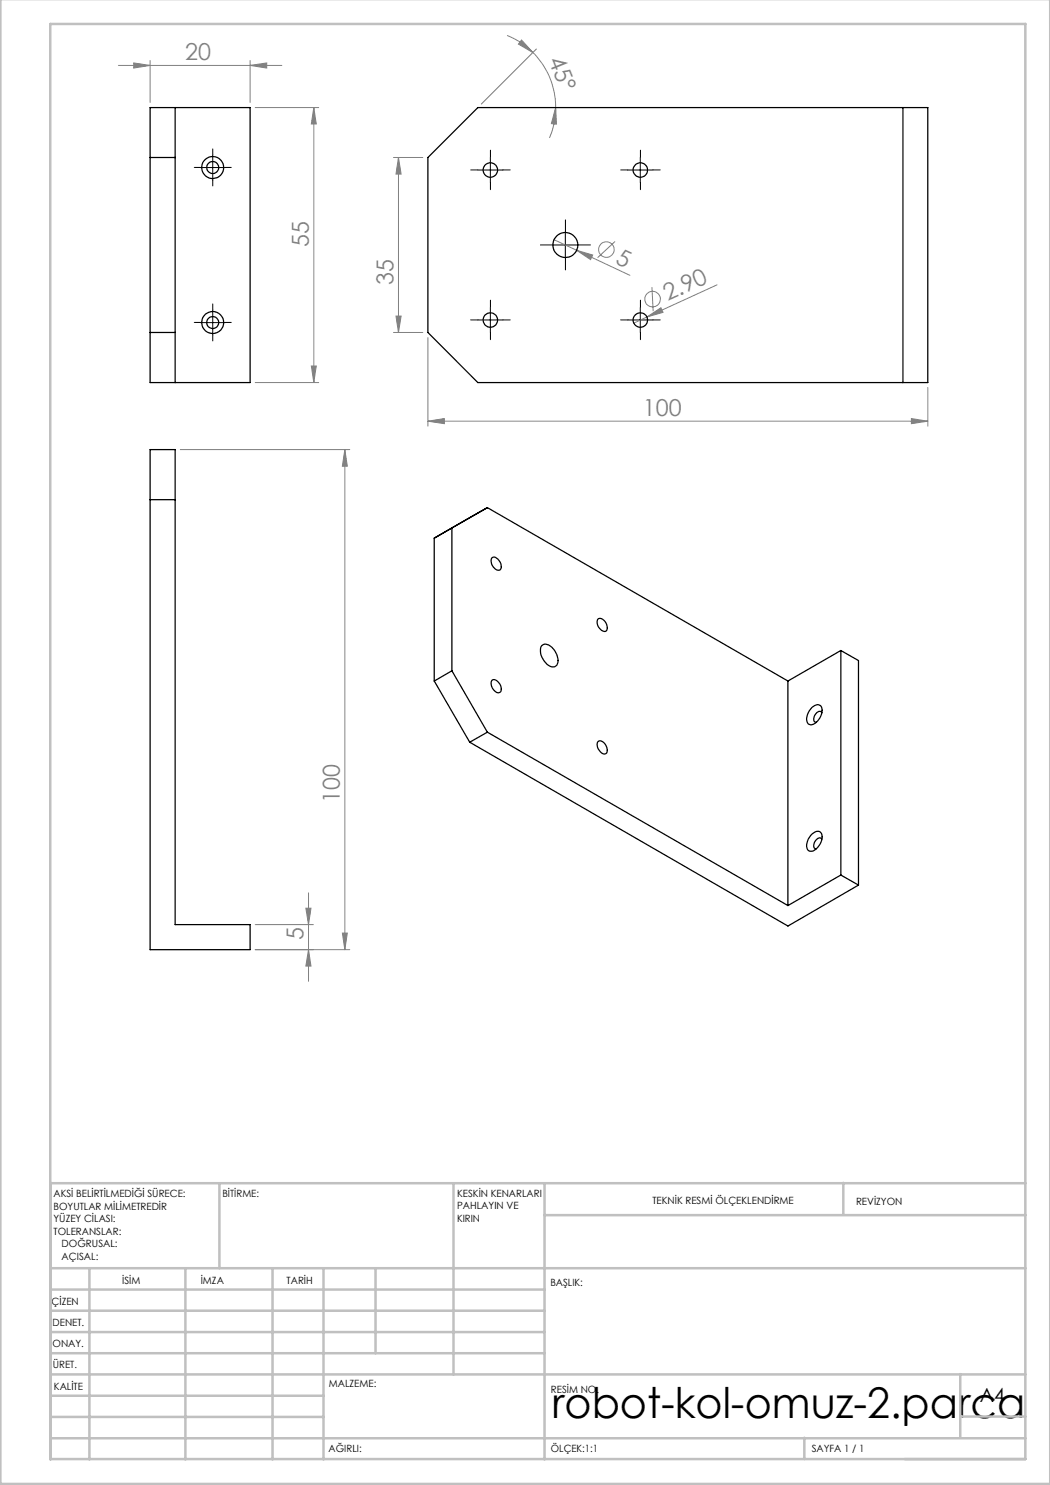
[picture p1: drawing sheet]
<svg xmlns="http://www.w3.org/2000/svg" width="210mm" height="297mm" viewBox="0 0 210 297" stroke-linecap="round" stroke-linejoin="round" font-family="sans-serif">
<g fill="none" stroke="#808080" stroke-width=".2">
<path d="M23.7 13.1h32.7M26.7 12.6l3.3 .5-3.3 .5zM30 12.1v8.4M50 13.1l3.3-.5v1zM50 12.1v8.4M101.4 7.1a14.6 14.6 0 0 1 5.2 3.4M104.3 8l2.3 2.5-2.9-1.7zM106.6 10.5a15.2 15.2 0 0 1 4.5 11M107.3 9.8l-11 11M51 21.5h12.7M62.8 21.5l.5 3.3h-1zM62.8 21.5v55"/>
<path d="M78.7 31.5h5.9M79.7 31.5l.5 3.3h-1zM79.7 31.5v35M111.1 21.5l.2 3.3-1-.1zM111.1 21.5a15 15 0 0 1-1.2 6.1M110.8 47.9l15.2 7.2M115.3 50.1l3.2 .9-.4 .9zM123 48.3l-3.5 3.2M130.4 57.4l.2 4.8M143.4 57l-14 6.4M51 76.5h12.7M62.3 73.2h1l-.5 3.3z"/>
<path d="M78.7 66.5h5.9M79.2 63.2h1l-.5 3.3zM85.6 67.5v17.7M129.4 63.4l2.8-1.8 .4 .9zM129.4 63.4l-2.6 1.2M185.6 77.5v7.7M36.1 89.9h33.9M69 89.9l.5 3.3h-1zM69 89.9v100M85.6 84.2l3.3-.5v1zM85.6 84.2h100M182.3 83.7l3.3 .5-3.3 .5z"/>
<path d="M61.7 178.6v17.7M51 189.9h19M51 184.9h11.7M61.2 181.6h1l-.5 3.3zM61.7 189.9l.5 3.3h-1zM68.5 186.6h1l-.5 3.3z"/>
<circle cx="121.3" cy="49.9" r="1.56"/>
<circle cx="130.5" cy="59.8" r="1.55"/>
</g>
<g fill="none" stroke="#000" stroke-width=".2" stroke-dasharray="15.2 1.3 1.3 1.3">
<path d="M40.1 33.5h-1.2M42.6 31v-1.2M42.6 36v1.2M45.1 33.5h1.2M95.6 34h-1.5M98.1 31.5v-1.5M98.1 36.5v1.4M100.6 34h1.4M125.6 34h-1.5M128.1 31.5v-1.5M128.1 36.5v1.4M130.6 34h1.4"/>
<path d="M110.6 49h-2.5M113.1 46.5v-2.5M113.1 51.5v2.5M115.6 49h2.5M40.1 64.5h-1.2M42.6 62v-1.2M42.6 67v1.2M45.1 64.5h1.2M95.6 64h-1.5M98.1 61.5v-1.5M98.1 66.5v1.4M100.6 64h1.4"/>
<path d="M125.6 64h-1.5M128.1 61.5v-1.5M128.1 66.5v1.4M130.6 64h1.4"/>
</g>
<g fill="none" stroke="#000" stroke-width=".2">
<path d="M40 33.5h5M42.5 31v5M95.6 34h5M98.1 31.5v5M125.6 34h5M128.1 31.5v5M110.6 49h5M113.1 46.5v5M40 64.5h5M42.5 62v5M95.6 64h5M98.1 61.5v5"/>
<path d="M125.6 64h5M128.1 61.5v5"/>
</g>
<g fill="none" stroke="#c0c0c0" stroke-width=".5">
<path d="M.1 -.1v296.9h209.9v-296.9M10.1 4.8h195v287h-195zM43.9 236.6v17M90.7 236.6v38.3M108.9 236.6v55.3M168.7 236.6v6.3M205.1 236.6h-195v55.3M10.1 253.6h195M10.1 257.9h98.8M17.9 253.6v38.3M37.1 253.6v38.3M54.5 253.6v38.3"/>
<path d="M64.7 253.6v38.3M75.1 253.6v17M108.9 243h96.2M10.1 270.6h98.8M10.1 266.4h98.8M10.1 262.1h98.8M10.1 279.1h54.6M10.1 274.9h195M192.1 274.8v12.7M10.1 287.7h195M10.1 283.4h54.6M160.9 287.5v4.3"/>
<path d="M192.1 283.3h13"/>
</g>
<g fill="#808080">
<path d="M129.4 63.4l2.8-1.8 .4 .9z"/>
<path d="M115.3 50.1l3.2 .9-.4 .9z"/>
<path d="M111.1 21.5l.2 3.3-1-.1zM104.3 8l2.3 2.5-2.9-1.7z"/>
<path d="M50 13.1l3.3-.5v1zM26.7 12.6l3.3 .5-3.3 .5z"/>
<path d="M85.6 84.2l3.3-.5v1zM182.3 83.7l3.3 .5-3.3 .5z"/>
<path d="M62.8 21.5l.5 3.3h-1zM62.3 73.2h1l-.5 3.3zM79.7 31.5l.5 3.3h-1zM79.2 63.2h1l-.5 3.3zM69 89.9l.5 3.3h-1zM68.5 186.6h1l-.5 3.3zM61.2 181.6h1l-.5 3.3zM61.7 189.9l.5 3.3h-1z"/>
</g>
<g fill="none" stroke="#000" stroke-width=".25">
<path d="M30 31.5h5M30 21.5h20v55h-20zM35 21.5v55M95.6 21.5h90v55h-90l-10-10v-35zM180.6 21.5v55M30 66.5h5M30 89.9h5v95h15v5h-20zM30 99.9h5M86.9 107.6l3.5-2v28.6M86.9 107.6v28.6M97.5 101.5l-10.6 6.1M97.5 101.5l60.1 34.7"/>
<path d="M97.5 101.5l-3.6 2M98.3 111.7l.2-.2a1.2 1.2 0 0 1 1.5 .9l.2 .6a.74 .74 0 0 1-.3 1.1 .74 .74 0 0 1-1-.5l-.6-.8-.1-.7zM86.9 136.2l7 12.2M90.4 134.2l7.1 12.2M90.4 134.2l-3.5 2M98.5 136a1.56 1.56 0 0 1 1.7 1.5 .74 .74 0 0 1-.3 1 .74 .74 0 0 1-1-.4 1.69 1.69 0 0 1-.4-2.1zM108.4 129.1a1.66 1.66 0 0 1 2.3 .7 2.62 2.62 0 0 1 .5 3.4 1.78 1.78 0 0 1-2.3-.9 2.79 2.79 0 0 1-.5-3.2zM119.7 123.8a1.69 1.69 0 0 1 1.7 2 .61 .61 0 0 1-.4 .5 .61 .61 0 0 1-.7-.2 1.75 1.75 0 0 1-.6-2.3zM157.6 136.2v44.9M168.2 130.1v44.9M168.2 130.1l-10.6 6.1M168.2 130.1l3.5 2v44.9"/>
<path d="M93.9 148.4l63.7 36.8 14.1-8.2M97.5 146.4l-3.6 2M97.5 146.4l60.1 34.7M119.7 148.3a1.47 1.47 0 0 1 1.7 1.5 .74 .74 0 0 1-.3 1 .74 .74 0 0 1-1-.4 1.65 1.65 0 0 1-.4-2.1zM162.3 141.5l.4-.2a1.04 1.04 0 0 1 1.3-.2 1.04 1.04 0 0 1 .4 1.3 2.9 2.9 0 0 1-2.3 2.6 1.35 1.35 0 0 1-.6-2.1zM164.4 142.6l-.2-.3a1.39 1.39 0 0 0-1.2 2.1l.3 .1M162.3 166.9a1.16 1.16 0 0 1 2-.1 3.1 3.1 0 0 1-2 3.4 1.06 1.06 0 0 1-.9-1.6l.2-.8zM164.4 167.8l-.2-.2a1.38 1.38 0 0 0-1.2 2.1l.3 .1M168.2 175l-10.6 6.1M168.2 175l3.5 2"/>
<circle cx="42.5" cy="33.5" r="2.19"/>
<circle cx="42.5" cy="33.5" r="1.2"/>
<circle cx="98.1" cy="34" r="1.45"/>
<circle cx="128.1" cy="34" r="1.44"/>
<circle cx="113.1" cy="49" r="2.5"/>
<circle cx="42.5" cy="64.5" r="2.19"/>
<circle cx="42.5" cy="64.5" r="1.2"/>
<circle cx="98.1" cy="64" r="1.45"/>
<circle cx="128.1" cy="64" r="1.44"/>
</g>
<text font-size="8.5" x="110.4" y="283.5">robot-kol-omuz-2.parca</text>
<g font-size="4.7" fill="#808080">
<text x="109.6" y="12" transform="rotate(68 109.6 12)">45°</text>
<text x="37" y="12.1">20</text>
<text x="61.8" y="49.5" transform="rotate(-90 61.8 49.5)">55</text>
<text x="122.9" y="52.5" transform="rotate(25 122.9 52.5)">5</text>
<text x="78.7" y="57" transform="rotate(-90 78.7 57)">35</text>
<text x="133.6" y="60.3" transform="rotate(-25 133.6 60.3)">2.90</text>
<text x="128.6" y="83.2">100</text>
<text x="68" y="160.6" transform="rotate(-90 68 160.6)">100</text>
<text x="60.7" y="188" transform="rotate(-90 60.7 188)">5</text>
</g>
<text font-size="3.9" x="196" y="280.4">A4</text>
<g font-size="2">
<text x="10.7" y="239.5">AKSİ BELİRTİLMEDİĞİ SÜRECE:</text>
<text x="44.5" y="239.5">BİTİRME:</text>
<text x="91.4" y="239.4">KESKİN KENARLARI</text>
<text x="10.7" y="242">BOYUTLAR MİLİMETREDİR</text>
<text x="10.7" y="244.5">YÜZEY CİLASI:</text>
<text x="91.4" y="241.9">PAHLAYIN VE</text>
<text x="91.4" y="244.4">KIRIN</text>
<text x="130.5" y="240.8">TEKNİK RESMİ ÖLÇEKLENDİRME</text>
<text x="171.2" y="241">REVİZYON</text>
<text x="10.7" y="247">TOLERANSLAR:</text>
<text x="12.3" y="249.5">DOĞRUSAL:</text>
<text x="12.3" y="252">AÇISAL:</text>
<text x="24.4" y="256.9">İSİM</text>
<text x="40.1" y="256.8">İMZA</text>
<text x="57.3" y="256.8">TARİH</text>
<text x="110.1" y="257.1">BAŞLIK:</text>
<text x="10.3" y="260.9">ÇİZEN</text>
<text x="10.5" y="269.3">ONAY.</text>
<text x="10.5" y="265.2">DENET.</text>
<text x="10.6" y="273.6">ÜRET.</text>
<text x="10.8" y="278">KALİTE</text>
<text x="65.8" y="277.4">MALZEME:</text>
<text x="110.2" y="278.5">RESİM NO.</text>
<text x="65.7" y="290.4">AĞIRLI:</text>
<text x="110.2" y="290.5">ÖLÇEK:1:1</text>
<text x="162.4" y="290.4">SAYFA 1 / 1</text>
</g>
</svg>
